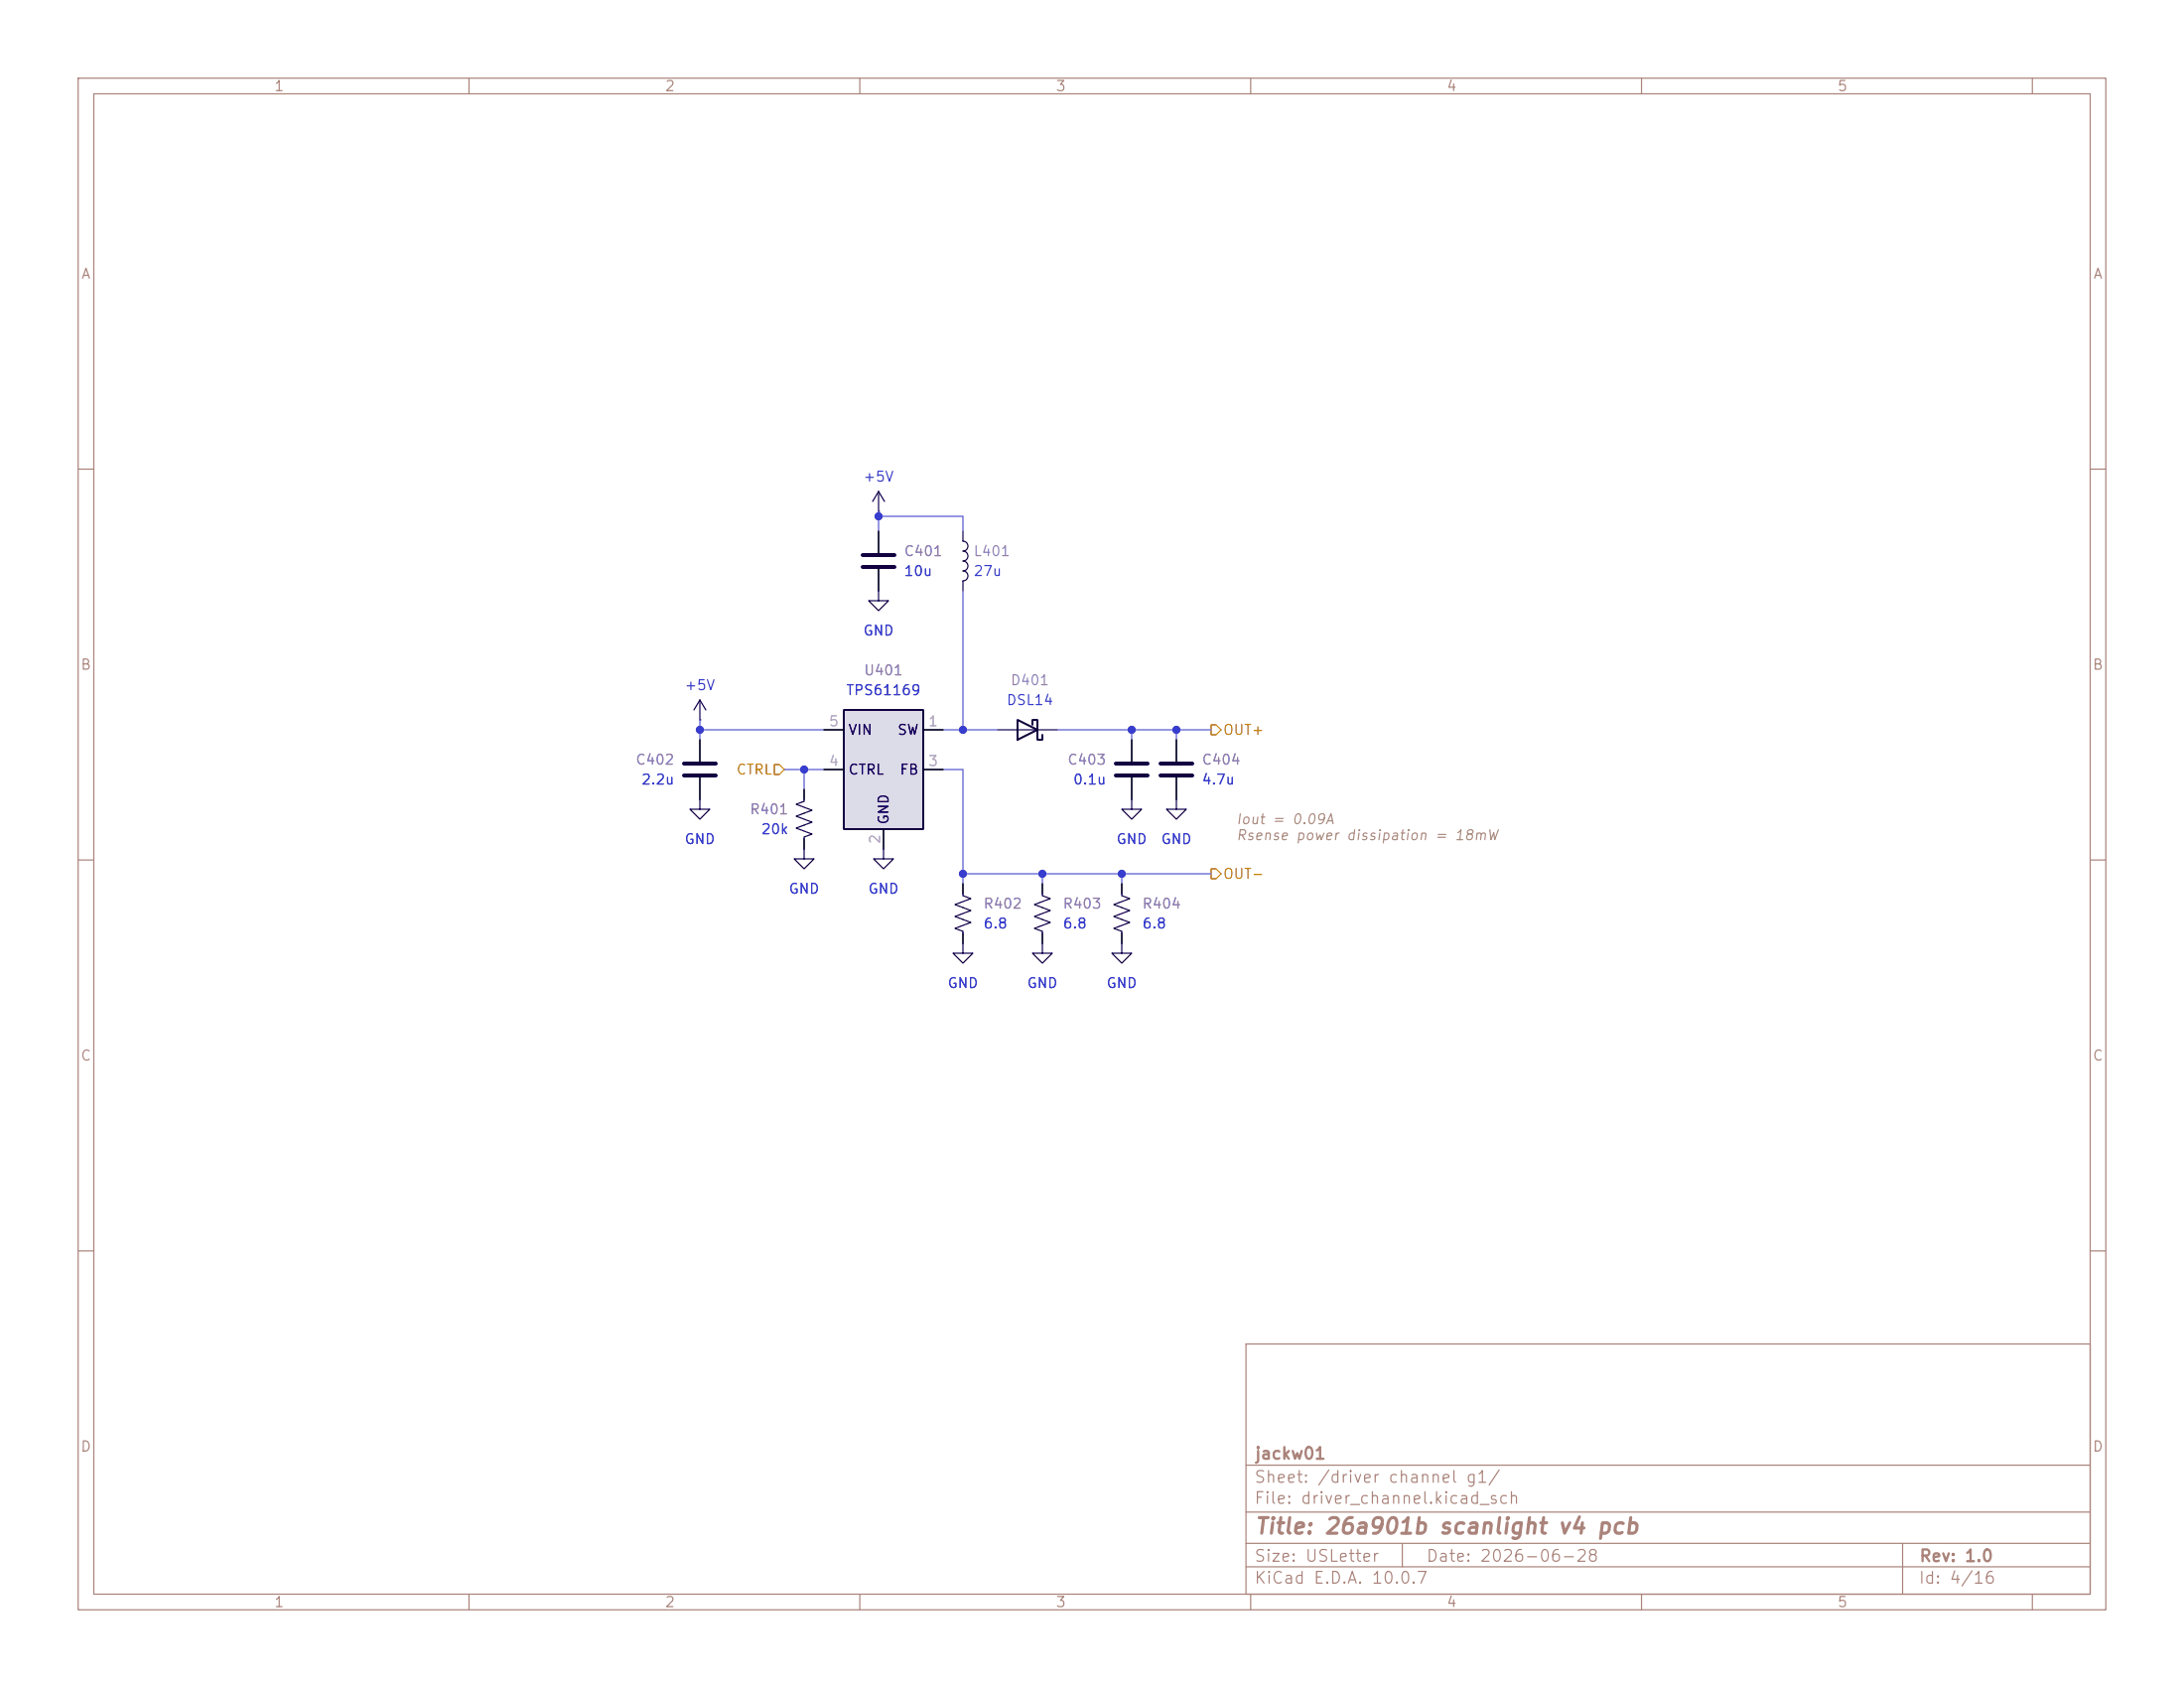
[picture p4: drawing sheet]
<svg xmlns="http://www.w3.org/2000/svg" width="279mm" height="216mm" viewBox="0 0 279 216" stroke-linecap="round" stroke-linejoin="round" font-family="sans-serif">
<g fill="none" stroke="#aa837a" stroke-width=".15">
<path d="M10 10h259.4v195.9h-259.4zM12 12h255.4v191.9h-255.4zM60 10v2M110 10v2M160 10v2M210 10v2M260 10v2M10 60h2M267.4 60h2M10 110h2M267.4 110h2M10 160h2"/>
<path d="M159.4 171.9h108v32h-108zM267.4 160h2M159.4 197.4h108M159.4 193.4h108M159.4 187.4h108M179.4 197.4v3M243.4 197.4v6.5M60 203.9v2M110 203.9v2M159.4 200.4h108M160 203.9v2M210 203.9v2"/>
<path d="M260 203.9v2"/>
</g>
<g fill="none" stroke="#130040" stroke-width=".15">
<path d="M112.4 75.6v1.2h1.3l-1.3 1.3-1.3-1.3h1.3M112.4 62.9l-.8 1.2M112.4 62.9l.8 1.2M112.4 62.9v2.5M123.2 69.2a.63 .63 0 0 1 .6 .7 .63 .63 0 0 1-.6 .6 .63 .63 0 0 1 .6 .6 .63 .63 0 0 1-.6 .7 .63 .63 0 0 1 .6 .6 .63 .63 0 0 1-.6 .6 .63 .63 0 0 1 .6 .7 .63 .63 0 0 1-.6 .6M89.5 89.5l-.7 1.3M89.5 89.5l.8 1.3M89.5 89.5v2.6M130.2 93.3h2.5M89.5 102.2v1.3h1.3l-1.3 1.3-1.2-1.3h1.2M102.9 108.6v1.3h1.2l-1.2 1.2-1.3-1.2h1.3M102.9 102.2v.3l-1 .4 2 .7-2 .8 2 .8-2 .7 2 .8-1 .4v.2"/>
<path d="M113 108.6v1.3h1.3l-1.3 1.2-1.2-1.2h1.2M123.2 114.3v.3l1 .3-2 .8 2 .8-2 .7 2 .8-2 .7 1 .4v.3M133.3 114.3v.3l1.1 .3-2.1 .8 2.1 .8-2.1 .7 2.1 .8-2.1 .7 1 .4v.3M143.5 114.3v.3l1 .3-2 .8 2 .8-2 .7 2 .8-2 .7 1 .4v.3M144.8 102.2v1.3h1.2l-1.2 1.3-1.3-1.3h1.3M150.5 102.2v1.3h1.3l-1.3 1.3-1.3-1.3h1.3M123.2 120.7v1.2h1.3l-1.3 1.3-1.3-1.3h1.3M133.3 120.7v1.2h1.3l-1.3 1.3-1.2-1.3h1.2M143.5 120.7v1.2h1.3l-1.3 1.3-1.3-1.3h1.3"/>
</g>
<path d="M110.4 71h4M110.4 72.5h4M87.5 97.7h4.1M87.5 99.2h4.1M142.7 97.7h4.1M142.7 99.2h4.1M148.5 97.7h4M148.5 99.2h4" fill="none" stroke="#130040" stroke-width=".51"/>
<g fill="none" stroke="#010022" stroke-width=".15">
<path d="M112.4 65.4h.1M112.4 67.9v2.8M112.4 72.8v2.8M123.2 67.9v1.3M123.2 74.3v1.3M89.5 92.1h.1M89.5 94.6v2.8M89.5 99.4v2.8M127.6 93.3h2.6M132.7 93.3h2.6M144.8 94.6v2.8M144.8 99.4v2.8"/>
<path d="M150.5 94.6v2.8M150.5 99.4v2.8M102.9 101v1.2M102.9 107.3v1.3M123.2 113v1.3M123.2 119.4v1.3M133.3 113v1.3M133.3 119.4v1.3M143.5 113v1.3M143.5 119.4v1.3"/>
</g>
<path d="M130.2 92.1l2.5 1.2-2.5 1.3zM132.1 92.7v-.6h.6v2.5h.6v-.6" fill="none" stroke="#130040" stroke-width=".25"/>
<path d="M107.9 90.8h10.2v15.2h-10.2z" fill="#dcdbe8"/>
<path d="M107.9 90.8h10.2v15.2h-10.2z" fill="none" stroke="#130040" stroke-width=".25"/>
<g fill="none" stroke="#010022" stroke-width=".15">
<path d="M112.4 67.9v2.8M112.4 72.8v2.8M89.5 94.6v2.8M89.5 99.4v2.8M105.4 93.3h2.5M105.4 98.4h2.5M118.1 93.3h2.5M118.1 98.4h2.5M144.8 94.6v2.8M144.8 99.4v2.8M150.5 94.6v2.8M150.5 99.4v2.8"/>
<path d="M102.9 101v1.2M102.9 107.3v1.3M113 106v2.6M123.2 113v1.3M123.2 119.4v1.3M133.3 113v1.3M133.3 119.4v1.3M143.5 113v1.3M143.5 119.4v1.3"/>
</g>
<path d="M99.1 97.8h.6l.6 .6-.6 .7h-.6zM154.9 92.7h.7l.6 .6-.6 .7h-.7zM154.9 111.1h.7l.6 .7-.6 .6h-.7z" fill="none" stroke="#c67d00" stroke-width=".15"/>
<g fill="none" stroke="#5256d0" stroke-width=".15">
<path d="M112.4 66h10.8v1.9M112.4 65.4v2.5M123.2 75.6v17.7M89.5 93.3h15.9M89.5 92.1v2.5M100.3 98.4h5.1M102.9 98.4v2.6M120.6 93.3h7M120.6 98.4h2.6v14.6M135.3 93.3h19.6M144.8 93.3v1.3M150.5 93.3v1.3"/>
<path d="M123.2 111.8h31.7M133.3 111.8v1.2M143.5 111.8v1.2"/>
</g>
<g fill="#4026c4" stroke="#4026c4" stroke-width=".13">
<circle cx="150.5" cy="93.3" r=".46"/>
<circle cx="123.2" cy="93.3" r=".46"/>
<circle cx="144.8" cy="93.3" r=".46"/>
<circle cx="143.5" cy="111.8" r=".46"/>
<circle cx="133.3" cy="111.8" r=".46"/>
<circle cx="102.9" cy="98.4" r=".46"/>
<circle cx="112.4" cy="66" r=".46"/>
<circle cx="89.5" cy="93.3" r=".46"/>
<circle cx="123.2" cy="111.8" r=".46"/>
</g>
<text font-size="2" fill="#aa837a" x="160.4" y="196.7">Title: 26a901b scanlight v4 pcb</text>
<g font-size="1.5" fill="#aa837a">
<text x="160.4" y="190">Sheet: /driver channel g1/</text>
<text x="160.4" y="187">jackw01</text>
<text x="160.4" y="192.7">File: driver_channel.kicad_sch</text>
<text x="160.4" y="202.9">KiCad E.D.A. 10.0.7</text>
<text x="160.4" y="200.1">Size: USLetter</text>
<text x="182.4" y="200.1">Date: 2026-06-28</text>
<text x="245.4" y="202.9">Id: 4/16</text>
<text x="245.4" y="200.1">Rev: 1.0</text>
</g>
<g font-size="1.3" fill="#aa837a">
<text x="35" y="12">1</text>
<text x="85" y="12">2</text>
<text x="135" y="12">3</text>
<text x="185" y="12">4</text>
<text x="235" y="12">5</text>
<text x="10.3" y="36">A</text>
<text x="267.7" y="36">A</text>
<text x="10.2" y="86">B</text>
<text x="267.6" y="86">B</text>
<text x="10.2" y="136">C</text>
<text x="267.6" y="136">C</text>
<text x="10.2" y="186">D</text>
<text x="267.6" y="186">D</text>
<text x="35" y="205.9">1</text>
<text x="85" y="205.9">2</text>
<text x="135" y="205.9">3</text>
<text x="185" y="205.9">4</text>
<text x="235" y="205.9">5</text>
</g>
<g font-size="1.3" fill="#353dd0">
<text x="110.3" y="61.9">+5V</text>
<text x="115.6" y="74">10u</text>
<text x="124.4" y="74">27u</text>
<text x="110.3" y="81.6">GND</text>
<text x="87.5" y="88.6">+5V</text>
<text x="108.2" y="89.2">TPS61169</text>
<text x="128.7" y="90.5">DSL14</text>
<text x="81.9" y="100.7">2.2u</text>
<text x="137.2" y="100.7">0.1u</text>
<text x="153.7" y="100.7">4.7u</text>
<text x="97.3" y="107">20k</text>
<text x="87.5" y="108.3">GND</text>
<text x="142.7" y="108.3">GND</text>
<text x="148.4" y="108.3">GND</text>
<text x="100.8" y="114.6">GND</text>
<text x="111" y="114.6">GND</text>
<text x="125.7" y="119.1">6.8</text>
<text x="135.9" y="119.1">6.8</text>
<text x="146" y="119.1">6.8</text>
<text x="121.1" y="126.7">GND</text>
<text x="131.3" y="126.7">GND</text>
<text x="141.4" y="126.7">GND</text>
</g>
<g font-size="1.3" fill="#8d7cb6">
<text x="115.6" y="71.4">C401</text>
<text x="124.4" y="71.4">L401</text>
<text x="110.4" y="86.7">U401</text>
<text x="129.2" y="88">D401</text>
<text x="81.2" y="98.1">C402</text>
<text x="136.5" y="98.1">C403</text>
<text x="153.7" y="98.1">C404</text>
<text x="95.8" y="104.5">R401</text>
<text x="125.7" y="116.5">R402</text>
<text x="135.9" y="116.5">R403</text>
<text x="146" y="116.5">R404</text>
</g>
<g font-size="1.3" fill="#b4afbe">
<text x="105.9" y="93.2">5</text>
<text x="118.6" y="93.2">1</text>
<text x="105.9" y="98.3">4</text>
<text x="118.6" y="98.3">3</text>
<text x="112.9" y="108" transform="rotate(-90 112.9 108)">2</text>
</g>
<g font-size="1.3" fill="#15005e">
<text x="108.4" y="94.3">VIN</text>
<text x="114.7" y="94.3">SW</text>
<text x="108.4" y="99.4">CTRL</text>
<text x="115" y="99.4">FB</text>
<text x="114" y="105.6" transform="rotate(-90 114 105.6)">GND</text>
</g>
<g font-size="1.3" fill="#c67d00">
<text x="156.4" y="94.3">OUT+</text>
<text x="94.1" y="99.4">CTRL</text>
<text x="156.4" y="112.7">OUT-</text>
</g>
<g font-size="1.3" fill="#a4907e">
<text x="158" y="105.7">Iout = 0.09A</text>
<text x="158" y="107.8">Rsense power dissipation = 18mW</text>
</g>
</svg>
